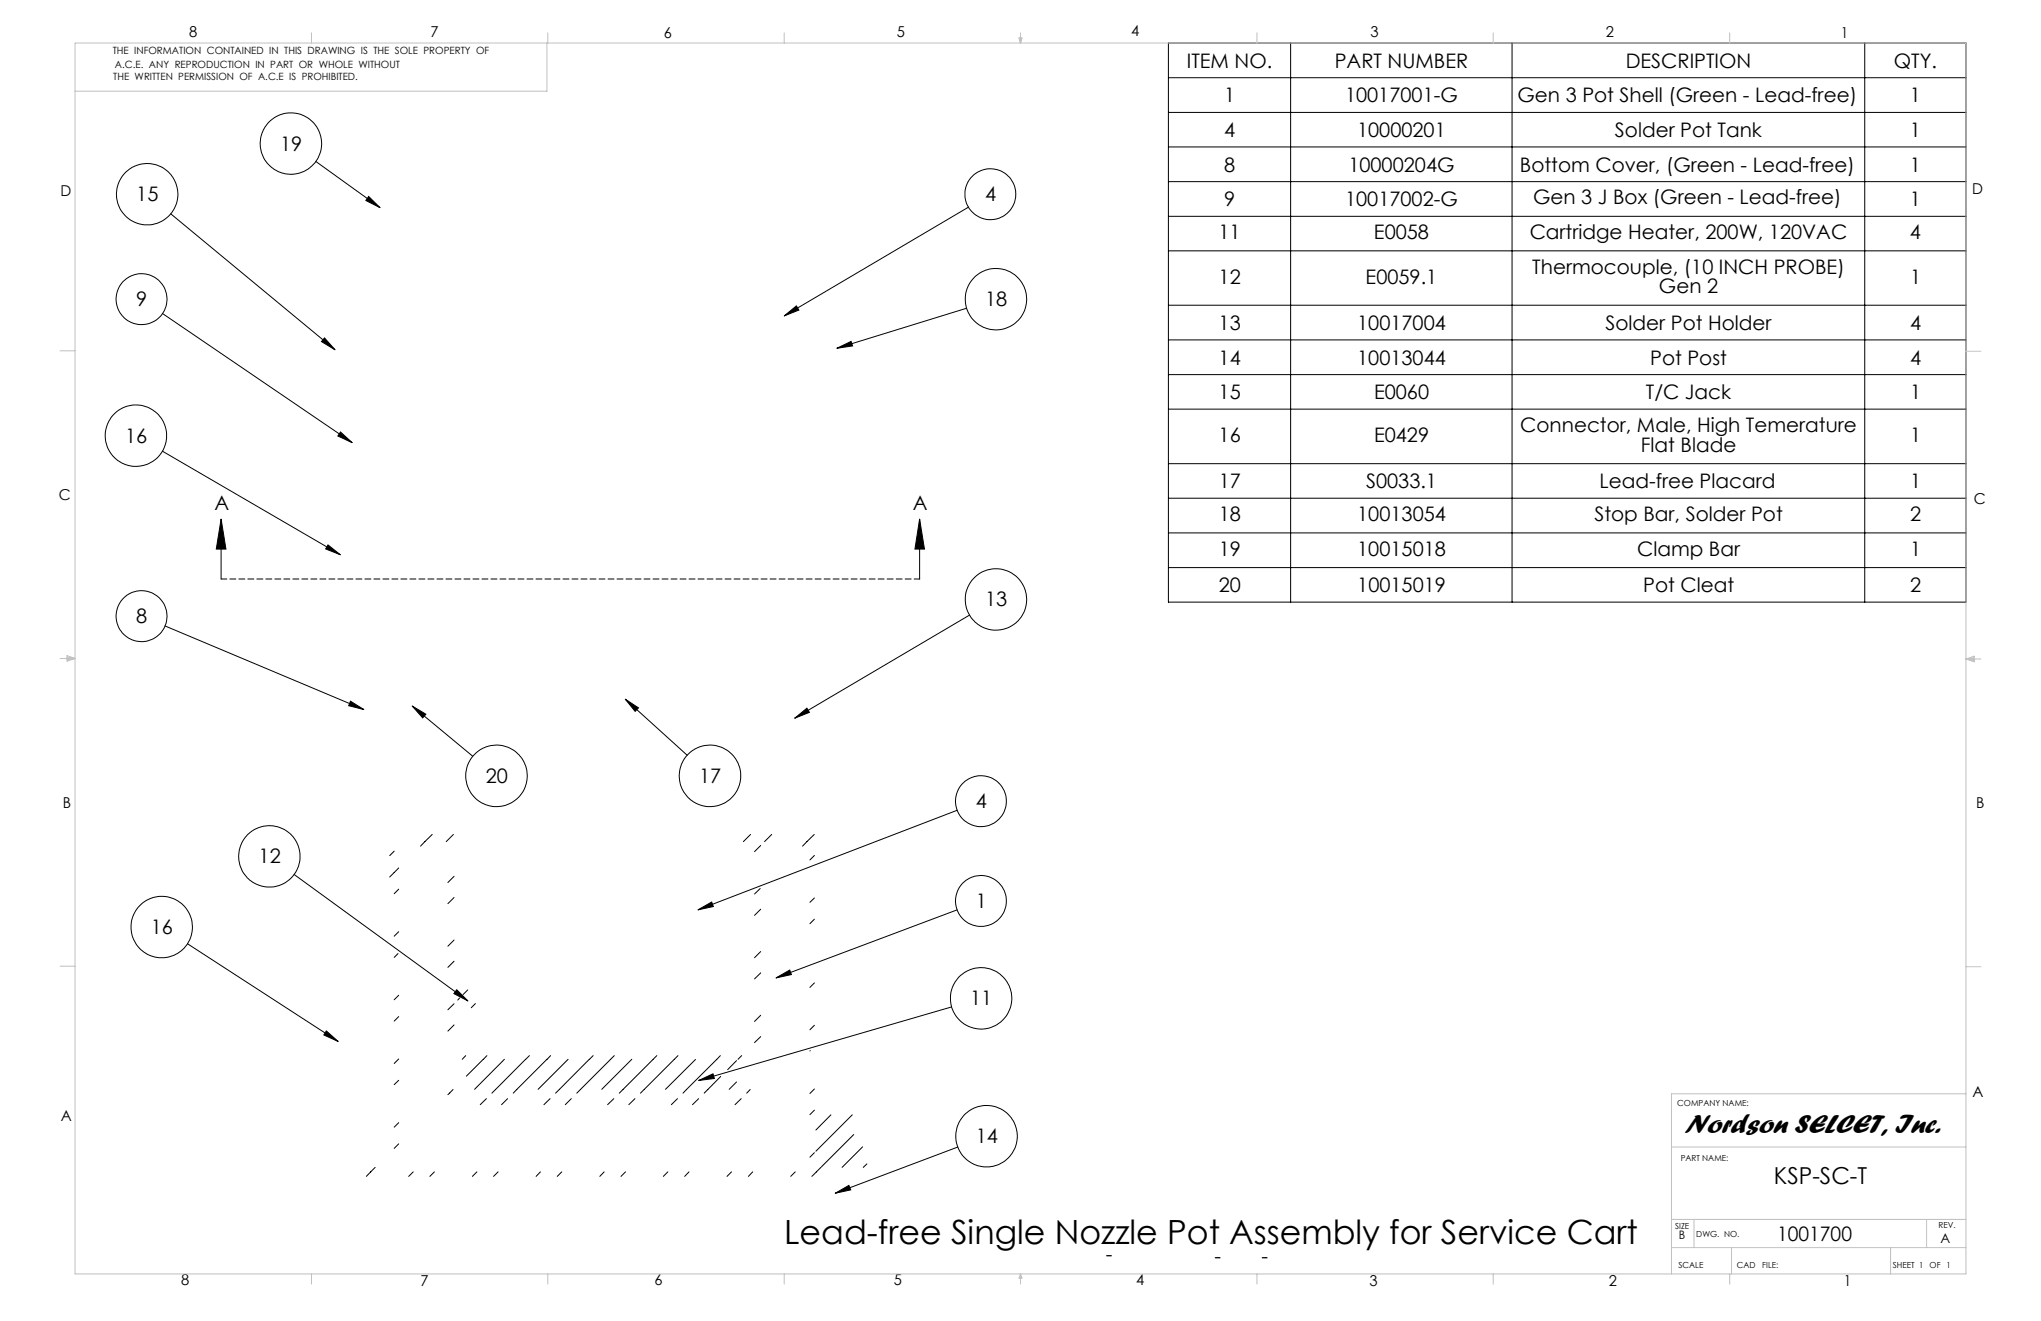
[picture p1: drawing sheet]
<svg xmlns="http://www.w3.org/2000/svg" width="432mm" height="279mm" viewBox="0 0 432 279" stroke-linecap="round" stroke-linejoin="round" font-family="sans-serif">
<g fill="none" stroke="#000" stroke-width=".21">
<path d="M247.2 9.1h168.7v118.3h-168.7zM247.2 16.4h168.7M273.1 9.1v118.3M319.9 9.1v118.3M394.5 9.1v118.3M66.8 34.1l13.6 9.8M247.2 23.8h168.7M247.2 31.1h168.7M247.2 38.4h168.7M36.1 45.2l34.8 28.8M78 41.6l2.4 2.3-3-1.5zM204.9 43.8l-39 23"/>
<path d="M247.2 45.8h168.7M247.2 53.1h168.7M34.4 66.3l40.1 27.3M68.7 71.5l2.2 2.5-2.9-1.8zM165.9 66.8l2.6-2.1 .5 .9zM177.1 73.7l3-1.5 .3 1zM204.5 65.2l-27.4 8.5M247.2 64.6h168.7M247.2 71.9h168.7M247.2 79.2h168.7M34.4 95.4l37.6 21.9M72 91.4l2.5 2.2-3-1.4z"/>
<path d="M247.2 86.5h168.7M247.2 98.1h168.7M46.8 109.8l1 6.3h-2zM46.8 109.8v12.7M69.4 115.3l2.6 2-3.1-1.2zM194.6 109.8l1 6.3h-2zM194.6 109.8v12.7M247.2 105.4h168.7M247.2 112.7h168.7M34.9 132.4l42.1 17.7M205.1 130.1l-37 21.8M247.2 120.1h168.7"/>
<path d="M74.2 148.3l2.8 1.8-3.2-.8zM87.2 149.3l2.9 1.8-.7 .7zM87.2 149.3l12.8 10.6M132.3 147.9l2.8 1.8-.7 .8zM132.3 147.9l13.1 11.8M168.1 151.9l2.6-2.1 .5 .9zM91.4 176.5l-2.4 2.5M95.9 176.5l-1.5 1.5M158.8 176.5l-1.5 1.5M160.9 178.8l-1.3 1.3M163.3 176.5l-1.6 1.5M172.3 176.5l-2.5 2.5"/>
<path d="M202.5 171.4l-54.8 21M39.7 199.6l31.8 20.7M62.2 185l36.8 26.7M83.4 180l-1 1M84.3 183.6l-1.9 1.9M84.3 197.1l-.9 .9M84.3 188.1l-.9 .9M96.1 185.3l-1.3 1.4M96.1 198.8l-1.3 1.3M96.1 189.8l-1.3 1.3M147.7 192.4l2.9-1.6 .3 .9zM160.8 187.9l-1.2 1.2"/>
<path d="M160.9 192.3l-1.3 1.3M172.3 189.9l-1 1M172.3 180.9l-1 1M172.3 194.4l-1 1M202.5 192.4l-38.3 14.4M69 218.1l2.5 2.2-3-1.4zM84.2 201.7l-.8 .8M84.3 210.5l-.9 1M84.3 215l-.9 1M96.1 203.3l-1.3 1.3M96.1 212.3l-1.3 1.3M96.1 216.8l-1.3 1.3"/>
<path d="M96.6 209.3l2.4 2.4-3-1.6zM97.3 211.1l-.5 .4M99 209.4l-1 1M100.6 212.3l-.9 .8M160.9 201.3l-1.3 1.3M160.9 214.7l-1.3 1.3M160.9 205.8l-1.3 1.2M160.9 219.3l-1.3 1.2M164.2 206.8l2.9-1.6 .3 .9zM172.3 216.9l-1 .9M172.3 207.9l-1 .9M201.3 213l-53.5 15.5"/>
<path d="M84.3 224l-.9 .9M84.3 237.5l-.9 .9M84.3 228.5l-.9 .9M95.8 230.4l-1 1.1M98.5 223.3l-.7 .7M102.2 224l-3.5 3.6M102.9 232.4l-1.3 1.2M103 223.3l-.7 .7M104.8 230.4l-.7 .8M106.7 224l-6.3 6.4M107.4 232.4l-1.3 1.2M109.3 230.4l-.7 .8"/>
<path d="M111.2 224l-6.3 6.4M112 223.3l-.8 .7M116.4 232.4l-1.3 1.2M116.5 223.3l-7.1 7.1M118.3 230.4l-.8 .8M120.2 224l-6.4 6.4M120.9 232.4l-1.3 1.2M124.7 224l-6.3 6.4M125.5 223.3l-.8 .7M129.9 232.4l-1.3 1.2M130 223.3l-8 7.9M131.8 230.4l-.8 .8"/>
<path d="M133.7 224l-6.4 6.4M134.3 232.4l-1.3 1.2M139 223.3l-7.2 7.1M143.3 232.4l-1.3 1.2M143.4 223.3l-7.9 7.9M145.2 230.4l-.7 .8M147.1 224.1l-6.3 6.3M147.8 228.5l3-1.4 .3 1zM147.8 232.4l-1.3 1.2M149.8 230.4l-.8 .8M151.6 224.1l-6.3 6.3M152.4 223.3l-.7 .7"/>
<path d="M152.5 227.7l-2.7 2.7M155.8 224.3l-1.8 1.9M155.8 228.8l-1.5 1.6M156.8 232.4l-1.3 1.2M156.9 223.3l-.8 .7M158.7 230.4l-.7 .8M171.4 222.2l-.1 .1M172.3 230.3l-1 1M172.3 234.8l-1 1M175.8 235.8l-3.2 3.2M180.3 235.8l-7.7 7.7M180.6 240l-6.8 6.8"/>
<path d="M79.4 246.9l-1.9 1.9M84.3 241.9l-.9 1M87.4 247.9l-.9 .9M91.9 247.9l-1 .9M100.9 247.9l-1 .9M105.4 247.9l-1 .9M114.3 247.9l-.9 .9M118.9 247.9l-1 .9M127.8 247.9l-.9 .9M132.3 247.9l-.9 .9M141.3 247.9l-1 .9M145.8 247.9l-.9 .9"/>
<path d="M154.8 247.9l-1 .9M159.2 247.9l-.9 .9M168.2 247.9l-.9 .9M172.3 243.8l-1 1M173.7 246.9l-1.9 1.9M176.7 252.4l2.9-1.7 .4 1zM182.5 242.6l-4.3 4.3M183.4 246.2l-.8 .7M202.6 242.6l-25.9 9.8"/>
<circle cx="61.5" cy="30.4" r="6.5"/>
<circle cx="31.1" cy="41.1" r="6.5"/>
<circle cx="209.5" cy="41.1" r="5.4"/>
<circle cx="29.9" cy="63.3" r="5.4"/>
<circle cx="210.7" cy="63.3" r="6.5"/>
<circle cx="28.8" cy="92.1" r="6.5"/>
<circle cx="30" cy="130.3" r="5.4"/>
<circle cx="210.7" cy="126.8" r="6.5"/>
<circle cx="105" cy="164.1" r="6.5"/>
<circle cx="150.2" cy="164.1" r="6.5"/>
<circle cx="207.5" cy="169.5" r="5.4"/>
<circle cx="34.2" cy="196.1" r="6.5"/>
<circle cx="57" cy="181.1" r="6.5"/>
<circle cx="207.5" cy="190.6" r="5.4"/>
<circle cx="207.5" cy="211.2" r="6.5"/>
<circle cx="208.7" cy="240.3" r="6.5"/>
</g>
<path d="M194.6 122.5h-147.8" fill="none" stroke="#000" stroke-width=".21" stroke-dasharray="1.3 .6" stroke-dashoffset=".1"/>
<g fill="none" stroke="#c0c0c0" stroke-width=".21">
<path d="M15.9 9.1h400v260.4h-400zM65.9 6.9v2.2M115.7 9.1v10.2h-99.8M115.9 6.9v2.2M165.9 6.9v2.2M215.6 8h.6l-.3 1.1zM215.7 8l.2 1.1M215.9 6.9v2.2M216 8l-.1 1.1M265.9 6.9v2.2M315.9 6.9v2.2M365.9 6.9v2.2"/>
<path d="M12.7 74.2h3.2M415.9 74.3h3.2M12.7 139.3h3.2M14.2 139.1l1.7 .2M14.2 138.7l1.7 .6-1.7 .5zM15.9 139.3l-1.7 .3M415.9 139.4h3.2M415.9 139.4l1.8-.6v1.2zM415.9 139.4l1.8 .3M417.7 139.2l-1.8 .2M12.7 204.4h3.2M415.9 204.5h3.2"/>
<path d="M415.9 231.4h-62.3v38.1M353.6 257.9h62.3M353.6 242.6h62.3M358.4 257.9v6M407.6 257.9v6M65.9 269.5v2.1M115.9 269.5v2.1M165.9 269.5v2.1M215.9 269.5v2.1M215.9 269.5l.3 .8h-.6zM265.9 269.5v2.1M315.9 269.5v2.1"/>
<path d="M353.6 263.9h62.3M365.9 269.5v2.1M366.3 263.9v5.6M400 263.9v5.6"/>
</g>
<g fill="#000">
<path d="M165.9 66.8l2.6-2.1 .5 .9zM168.1 151.9l2.6-2.1 .5 .9zM132.3 147.9l2.8 1.8-.7 .8zM68.7 71.5l2.2 2.5-2.9-1.8zM72 91.4l2.5 2.2-3-1.4zM69.4 115.3l2.6 2-3.1-1.2zM74.2 148.3l2.8 1.8-3.2-.8zM177.1 73.7l3-1.5 .3 1zM78 41.6l2.4 2.3-3-1.5zM87.2 149.3l2.9 1.8-.7 .7zM147.7 192.4l2.9-1.6 .3 .9zM164.2 206.8l2.9-1.6 .3 .9zM147.8 228.5l3-1.4 .3 1zM176.7 252.4l2.9-1.7 .4 1zM69 218.1l2.5 2.2-3-1.4zM96.6 209.3l2.4 2.4-3-1.6z"/>
<path d="M194.6 109.8l1 6.3h-2zM46.8 109.8l1 6.3h-2z"/>
</g>
<text font-size="7.1" x="165.9" y="263.2">Lead-free Single Nozzle Pot Assembly for Service Cart</text>
<text font-size="5.8" x="356.4" y="239.7">Nordson SELCET, Inc.</text>
<text font-size="4.9" x="375.3" y="250.3">KSP-SC-T</text>
<g font-size="4.2">
<text x="251.1" y="14.3">ITEM NO.</text>
<text x="282.4" y="14.3">PART NUMBER</text>
<text x="343.9" y="14.3">DESCRIPTION</text>
<text x="400.7" y="14.3">QTY.</text>
<text x="259" y="21.6">1</text>
<text x="284.6" y="21.6">10017001-G</text>
<text x="321.1" y="21.6">Gen 3 Pot Shell (Green - Lead-free)</text>
<text x="404.1" y="21.6">1</text>
<text x="259" y="29">4</text>
<text x="287.1" y="29">10000201</text>
<text x="341.7" y="29">Solder Pot Tank</text>
<text x="404.1" y="29">1</text>
<text x="59.2" y="31.8">19</text>
<text x="259" y="36.3">8</text>
<text x="285.3" y="36.3">10000204G</text>
<text x="321.6" y="36.3">Bottom Cover, (Green - Lead-free)</text>
<text x="404.1" y="36.3">1</text>
<text x="28.8" y="42.5">15</text>
<text x="208.4" y="42.5">4</text>
<text x="259" y="43.6">9</text>
<text x="284.6" y="43.6">10017002-G</text>
<text x="324.3" y="43.2">Gen 3 J Box (Green - Lead-free)</text>
<text x="404.1" y="43.6">1</text>
<text x="257.8" y="50.6">11</text>
<text x="290.7" y="50.6">E0058</text>
<text x="323.6" y="50.6">Cartridge Heater, 200W, 120VAC</text>
<text x="404.1" y="50.6">4</text>
<text x="257.8" y="60">12</text>
<text x="288.9" y="60">E0059.1</text>
<text x="324.2" y="57.9">Thermocouple, (10 INCH PROBE)</text>
<text x="404.1" y="60">1</text>
<text x="28.8" y="64.8">9</text>
<text x="208.4" y="64.8">18</text>
<text x="351" y="62.1">Gen 2</text>
<text x="257.8" y="69.8">13</text>
<text x="287.1" y="69.8">10017004</text>
<text x="339.7" y="69.8">Solder Pot Holder</text>
<text x="404.1" y="69.8">4</text>
<text x="257.8" y="77.1">14</text>
<text x="287.1" y="77.1">10013044</text>
<text x="349.1" y="77.1">Pot Post</text>
<text x="404.1" y="77.1">4</text>
<text x="257.8" y="84.4">15</text>
<text x="290.7" y="84.4">E0060</text>
<text x="348.2" y="84.4">T/C Jack</text>
<text x="404.1" y="84.4">1</text>
<text x="26.5" y="93.6">16</text>
<text x="257.8" y="93.5">16</text>
<text x="290.7" y="93.5">E0429</text>
<text x="321.6" y="91.4">Connector, Male, High Temerature</text>
<text x="347.1" y="95.6">Flat Blade</text>
<text x="404.1" y="93.5">1</text>
<text x="45.4" y="107.9">A</text>
<text x="193.1" y="107.9">A</text>
<text x="257.8" y="103.3">17</text>
<text x="289" y="103.3">S0033.1</text>
<text x="338.4" y="103.3">Lead-free Placard</text>
<text x="404.1" y="103.3">1</text>
<text x="257.8" y="110.2">18</text>
<text x="287.1" y="110.2">10013054</text>
<text x="337.3" y="110.2">Stop Bar, Solder Pot</text>
<text x="404.1" y="110.2">2</text>
<text x="257.8" y="117.5">19</text>
<text x="287.1" y="117.5">10015018</text>
<text x="346.3" y="117.5">Clamp Bar</text>
<text x="404.1" y="117.5">1</text>
<text x="257.8" y="125.3">20</text>
<text x="287.1" y="125.3">10015019</text>
<text x="347.6" y="125.3">Pot Cleat</text>
<text x="404.1" y="125.3">2</text>
<text x="28.8" y="131.8">8</text>
<text x="208.4" y="128.2">13</text>
<text x="102.8" y="165.6">20</text>
<text x="147.9" y="165.6">17</text>
<text x="206.4" y="170.9">4</text>
<text x="54.7" y="182.6">12</text>
<text x="31.9" y="197.5">16</text>
<text x="206.4" y="192">1</text>
<text x="205.2" y="212.6">11</text>
<text x="206.4" y="241.8">14</text>
<text x="376" y="262.5">1001700</text>
<text x="233.9" y="266.8">-</text>
<text x="256.9" y="267">-</text>
<text x="266.9" y="267">-</text>
</g>
<g font-size="3.2">
<text x="40" y="7.9">8</text>
<text x="91.1" y="7.9">7</text>
<text x="140.4" y="8.1">6</text>
<text x="189.8" y="7.9">5</text>
<text x="239.3" y="7.6">4</text>
<text x="289.9" y="7.9">3</text>
<text x="339.7" y="7.9">2</text>
<text x="389.5" y="8.1">1</text>
<text x="12.8" y="41.6">D</text>
<text x="417.3" y="41.1">D</text>
<text x="12.4" y="105.7">C</text>
<text x="417.6" y="106.5">C</text>
<text x="13.3" y="170.9">B</text>
<text x="418.1" y="170.8">B</text>
<text x="417.3" y="231.9">A</text>
<text x="12.9" y="237.2">A</text>
<text x="38.3" y="271.8">8</text>
<text x="88.9" y="272">7</text>
<text x="138.5" y="271.8">6</text>
<text x="189.1" y="271.8">5</text>
<text x="240.4" y="271.8">4</text>
<text x="289.7" y="272">3</text>
<text x="340.3" y="272">2</text>
<text x="390.1" y="272">1</text>
</g>
<text font-size="2.8" x="410.5" y="262.9">A</text>
<text font-size="2.5" x="355.2" y="262">B</text>
<g font-size="2.1">
<text x="23.8" y="11.5">THE INFORMATION CONTAINED IN THIS DRAWING IS THE SOLE PROPERTY OF</text>
<text x="23.9" y="17">THE WRITTEN PERMISSION OF A.C.E IS PROHIBITED.</text>
<text x="24.3" y="14.3">A.C.E. ANY REPRODUCTION IN PART OR WHOLE WITHOUT</text>
</g>
<g font-size="1.8">
<text x="354.8" y="233.9">COMPANY NAME:</text>
<text x="355.6" y="245.5">PART NAME:</text>
<text x="354.4" y="260">SIZE</text>
<text x="358.9" y="261.7">DWG. NO.</text>
<text x="410.1" y="259.8">REV.</text>
<text x="355.1" y="268.2">SCALE</text>
<text x="367.4" y="268.1">CAD</text>
<text x="372.8" y="268.1">FILE:</text>
<text x="400.5" y="268.1">SHEET 1</text>
<text x="408.2" y="268.1">OF</text>
<text x="411.8" y="268.1">1</text>
</g>
</svg>
